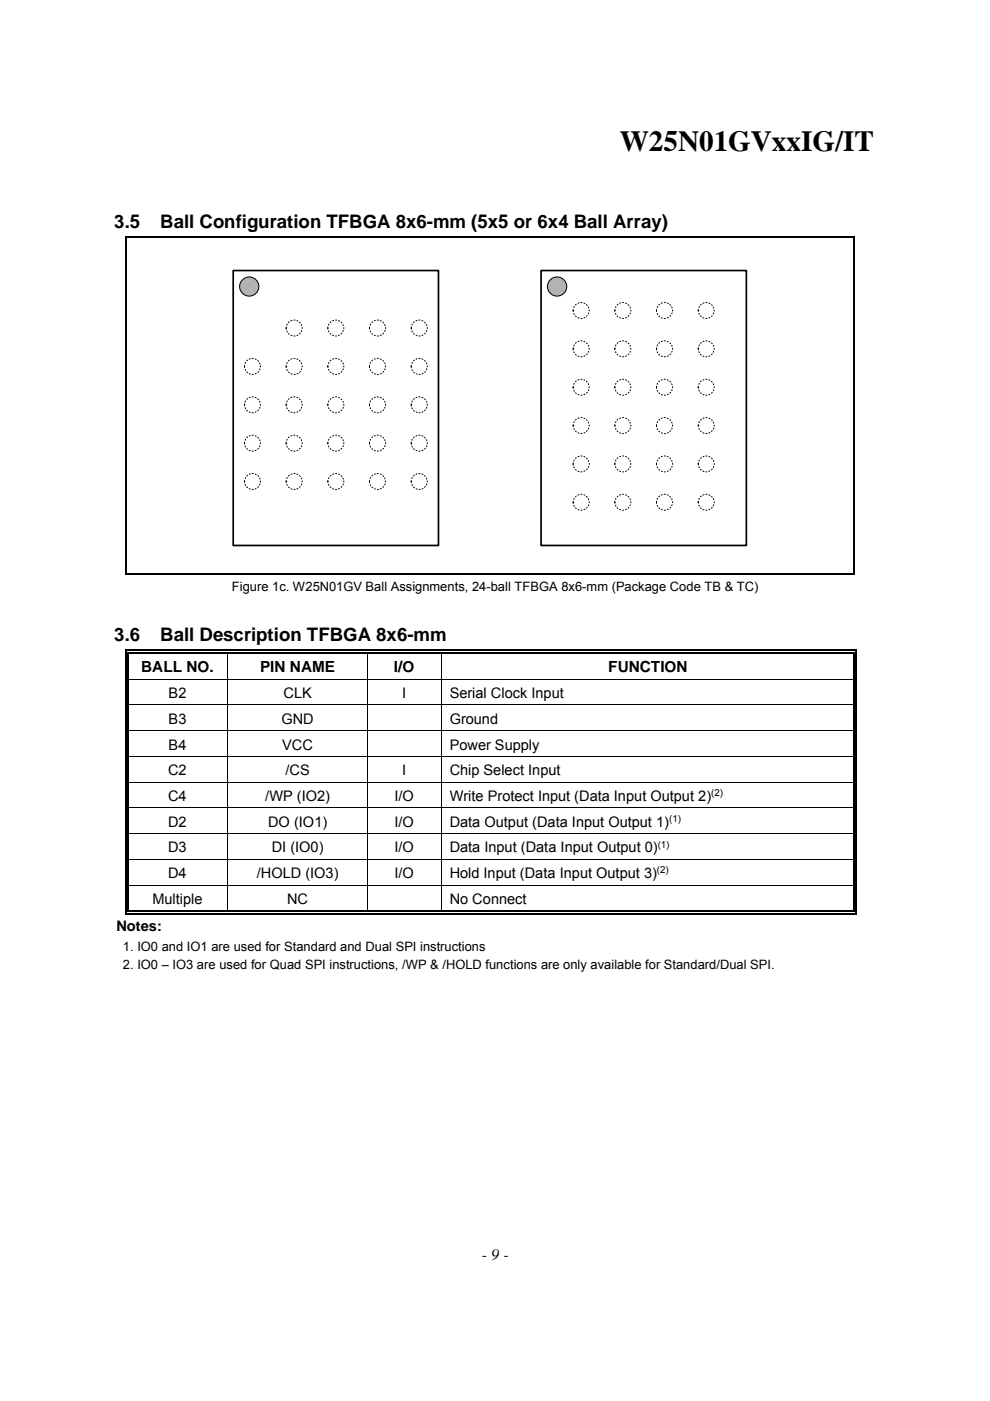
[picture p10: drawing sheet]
<svg xmlns="http://www.w3.org/2000/svg" width="210mm" height="297mm" viewBox="0 0 210 297" stroke-linecap="round" stroke-linejoin="round" font-family="sans-serif">
<g fill="#000">
<path d="M26.6 50.2h.2v.2h-.2zM181 50.2h.3v.2h-.3zM26.6 137.8h.2v.7h-.2zM26.6 137.8h.7v.2h-.7zM27.1 138.2h.2v.3h-.2zM48.3 138.5h.1zM48.3 137.8h.7v.2h-.7zM48.3 138.2h.7v.3h-.7zM77.8 138.5h.2zM77.8 137.8h.7v.2h-.7zM77.8 138.2h.7v.3h-.7zM93.4 138.5h.2z"/>
<path d="M93.4 137.8h.8v.2h-.8zM93.4 138.2h.8v.3h-.8zM181 137.8h.7v.2h-.7zM181 138.2h.2v.3h-.2zM181 121.6h.3v.2h-.3zM181.5 137.8h.2v.7h-.2zM26.6 143.9h.2v.2h-.2zM26.6 149.4h.2v.1h-.2zM26.6 154.8h.2v.2h-.2zM27.1 143.9h.2v.2h-.2zM27.1 149.4h.2v.1h-.2zM27.1 154.8h.2v.2h-.2z"/>
<path d="M181 143.9h.2v.2h-.2zM181 149.4h.2v.1h-.2zM181 154.8h.2v.2h-.2zM181.5 143.9h.2v.2h-.2zM181.5 149.4h.2v.1h-.2zM181.5 154.8h.2v.2h-.2zM26.6 160.3h.2v.2h-.2zM26.6 165.7h.2v.2h-.2zM26.6 171.2h.2v.2h-.2zM26.6 176.7h.2v.1h-.2zM27.1 160.3h.2v.2h-.2zM27.1 165.7h.2v.2h-.2z"/>
<path d="M27.1 171.2h.2v.2h-.2zM27.1 176.7h.2v.1h-.2zM181 160.3h.2v.2h-.2zM181 165.7h.2v.2h-.2zM181 171.2h.2v.2h-.2zM181 176.7h.2v.1h-.2zM181.5 160.3h.2v.2h-.2zM181.5 165.7h.2v.2h-.2zM181.5 171.2h.2v.2h-.2zM181.5 176.7h.2v.1h-.2zM26.6 182.1h.2v.2h-.2zM26.6 187.6h.2v.1h-.2z"/>
<path d="M26.6 193.6h.7v.2h-.7zM27.1 182.1h.2v.2h-.2zM27.1 187.6h.2v.1h-.2zM27.1 193.1h.2v.2h-.2zM48.3 193.1h.7v.2h-.7zM77.8 193.1h.7v.2h-.7zM93.4 193.1h.8v.2h-.8zM181 182.1h.2v.2h-.2zM181 187.6h.2v.1h-.2zM181 193.6h.7v.2h-.7zM181 193.1h.2v.2h-.2zM181.5 182.1h.2v.2h-.2z"/>
<path d="M181.5 187.6h.2v.1h-.2zM181.5 193.1h.2v.7h-.2z"/>
</g>
<g fill="none" stroke="#000" stroke-width=".25">
<path d="M26.6 50.3h154.7M181.1 50.4v71.4M26.6 121.7h154.4M27.2 138.5v5.4M27.3 137.9h21M27.3 138.4h21M49 137.9h28.8M49 138.4h28.8M78.5 137.9h14.9M78.5 138.4h14.9M94.2 137.9h86.8M94.2 138.4h86.8"/>
<path d="M181.1 138.5v5.4M27.2 144.1v5.3M27.2 149.5v5.3M27.2 155v5.3M181.1 144.1v5.3M181.1 149.5v5.3M181.1 155v5.3M27.2 160.5v5.2M27.2 165.9v5.3M27.2 171.4v5.3M27.2 176.8v5.3M181.1 160.5v5.2"/>
<path d="M181.1 165.9v5.3M181.1 171.4v5.3M181.1 176.8v5.3M27.2 182.3v5.3M27.2 187.7v5.4M27.3 193.7h153.7M27.3 193.2h21M49 193.2h28.8M78.5 193.2h14.9M94.2 193.2h86.8M181.1 182.3v5.3M181.1 187.7v5.4"/>
</g>
<g fill="none" stroke="#000" stroke-width=".23">
<path d="M26.7 50.4v71.4M26.7 138.5v5.4M181.6 138.5v5.4M26.7 144.1v5.3M26.7 149.5v5.3M26.7 155v5.3M181.6 144.1v5.3M181.6 149.5v5.3M181.6 155v5.3M26.7 160.5v5.2M26.7 165.9v5.3M26.7 171.4v5.3"/>
<path d="M26.7 176.8v5.3M181.6 160.5v5.2M181.6 165.9v5.3M181.6 171.4v5.3M181.6 176.8v5.3M26.7 182.3v5.3M26.7 187.7v6.1M181.6 182.3v5.3M181.6 187.7v5.4"/>
</g>
<g fill="none" stroke="#000" stroke-width=".21">
<path d="M48.3 138.5v5.4M77.9 138.5v5.4M93.5 138.5v5.4M27.3 144h153.7M27.3 149.5h153.7M27.3 154.9h153.7M48.3 144.1v5.3M48.3 149.5v5.3M48.3 155v5.3M77.9 144.1v5.3M77.9 149.5v5.3M77.9 155v5.3"/>
<path d="M93.5 144.1v5.3M93.5 149.5v5.3M93.5 155v5.3M27.3 160.4h153.7M27.3 165.8h153.7M27.3 171.3h153.7M27.3 176.7h153.7M48.3 160.5v5.2M48.3 165.9v5.3M48.3 171.4v5.3M48.3 176.8v5.3M77.9 160.5v5.2"/>
<path d="M77.9 165.9v5.3M77.9 171.4v5.3M77.9 176.8v5.3M93.5 160.5v5.2M93.5 165.9v5.3M93.5 171.4v5.3M93.5 176.8v5.3M27.3 182.2h153.7M27.3 187.6h153.7M48.3 182.3v5.3M48.3 187.7v5.4M77.9 182.3v5.3"/>
<path d="M77.9 187.7v5.4M93.5 182.3v5.3M93.5 187.7v5.4"/>
</g>
<path d="M114.7 57.4h43.5v58.3h-43.5z" fill="none" stroke="#000" stroke-width=".36"/>
<g fill="none" stroke="#000" stroke-width=".22" stroke-dasharray=".2 .4">
<circle cx="123.2" cy="65.8" r="1.7"/>
<circle cx="123.2" cy="74" r="1.7"/>
<circle cx="132.1" cy="65.8" r="1.69"/>
<circle cx="132.1" cy="74" r="1.69"/>
<circle cx="140.9" cy="65.8" r="1.7"/>
<circle cx="140.9" cy="74" r="1.7"/>
<circle cx="149.7" cy="65.8" r="1.69"/>
<circle cx="149.7" cy="74" r="1.69"/>
<circle cx="123.2" cy="98.4" r="1.7"/>
<circle cx="123.2" cy="90.2" r="1.7"/>
<circle cx="123.2" cy="82.1" r="1.7"/>
<circle cx="132.1" cy="98.4" r="1.69"/>
<circle cx="132.1" cy="90.2" r="1.69"/>
<circle cx="132.1" cy="82.1" r="1.69"/>
<circle cx="140.9" cy="98.4" r="1.7"/>
<circle cx="140.9" cy="90.2" r="1.7"/>
<circle cx="140.9" cy="82.1" r="1.7"/>
<circle cx="149.7" cy="98.4" r="1.69"/>
<circle cx="149.7" cy="90.2" r="1.69"/>
<circle cx="149.7" cy="82.1" r="1.69"/>
<circle cx="123.2" cy="106.5" r="1.7"/>
<circle cx="132.1" cy="106.5" r="1.69"/>
<circle cx="140.9" cy="106.5" r="1.7"/>
<circle cx="149.7" cy="106.5" r="1.69"/>
</g>
<path d="M49.4 57.4h43.6v58.3h-43.6z" fill="#fff"/>
<path d="M49.4 57.4h43.6v58.3h-43.6z" fill="none" stroke="#000" stroke-width=".36"/>
<circle cx="53.5" cy="94" r="1.69" fill="#fff"/>
<circle cx="53.5" cy="94" r="1.69" fill="none" stroke="#000" stroke-width=".22" stroke-dasharray=".2 .4"/>
<circle cx="62.4" cy="94" r="1.7" fill="#fff"/>
<circle cx="62.4" cy="94" r="1.7" fill="none" stroke="#000" stroke-width=".22" stroke-dasharray=".2 .4"/>
<circle cx="71.2" cy="94" r="1.69" fill="#fff"/>
<circle cx="71.2" cy="94" r="1.69" fill="none" stroke="#000" stroke-width=".22" stroke-dasharray=".2 .4"/>
<circle cx="80" cy="94" r="1.7" fill="#fff"/>
<circle cx="80" cy="94" r="1.7" fill="none" stroke="#000" stroke-width=".22" stroke-dasharray=".2 .4"/>
<circle cx="53.5" cy="102.1" r="1.69" fill="#fff"/>
<circle cx="53.5" cy="102.1" r="1.69" fill="none" stroke="#000" stroke-width=".22" stroke-dasharray=".2 .4"/>
<circle cx="62.4" cy="102.1" r="1.7" fill="#fff"/>
<circle cx="62.4" cy="102.1" r="1.7" fill="none" stroke="#000" stroke-width=".22" stroke-dasharray=".2 .4"/>
<circle cx="71.2" cy="102.1" r="1.69" fill="#fff"/>
<circle cx="71.2" cy="102.1" r="1.69" fill="none" stroke="#000" stroke-width=".22" stroke-dasharray=".2 .4"/>
<circle cx="80" cy="102.1" r="1.7" fill="#fff"/>
<circle cx="80" cy="102.1" r="1.7" fill="none" stroke="#000" stroke-width=".22" stroke-dasharray=".2 .4"/>
<circle cx="88.9" cy="77.7" r="1.7" fill="#fff"/>
<circle cx="88.9" cy="77.7" r="1.7" fill="none" stroke="#000" stroke-width=".22" stroke-dasharray=".2 .4"/>
<circle cx="62.4" cy="69.6" r="1.7" fill="#fff"/>
<circle cx="62.4" cy="69.6" r="1.7" fill="none" stroke="#000" stroke-width=".22" stroke-dasharray=".2 .4"/>
<circle cx="71.2" cy="69.6" r="1.69" fill="#fff"/>
<circle cx="71.2" cy="69.6" r="1.69" fill="none" stroke="#000" stroke-width=".22" stroke-dasharray=".2 .4"/>
<circle cx="80" cy="69.6" r="1.7" fill="#fff"/>
<circle cx="80" cy="69.6" r="1.7" fill="none" stroke="#000" stroke-width=".22" stroke-dasharray=".2 .4"/>
<circle cx="53.5" cy="77.7" r="1.7" fill="#fff"/>
<circle cx="53.5" cy="77.7" r="1.7" fill="none" stroke="#000" stroke-width=".22" stroke-dasharray=".2 .4"/>
<circle cx="62.4" cy="77.7" r="1.71" fill="#fff"/>
<circle cx="62.4" cy="77.7" r="1.71" fill="none" stroke="#000" stroke-width=".22" stroke-dasharray=".2 .4"/>
<circle cx="71.2" cy="77.7" r="1.7" fill="#fff"/>
<circle cx="71.2" cy="77.7" r="1.7" fill="none" stroke="#000" stroke-width=".22" stroke-dasharray=".2 .4"/>
<circle cx="80" cy="77.7" r="1.71" fill="#fff"/>
<circle cx="80" cy="77.7" r="1.71" fill="none" stroke="#000" stroke-width=".22" stroke-dasharray=".2 .4"/>
<circle cx="53.5" cy="85.8" r="1.69" fill="#fff"/>
<circle cx="53.5" cy="85.8" r="1.69" fill="none" stroke="#000" stroke-width=".22" stroke-dasharray=".2 .4"/>
<circle cx="62.4" cy="85.8" r="1.7" fill="#fff"/>
<circle cx="62.4" cy="85.8" r="1.7" fill="none" stroke="#000" stroke-width=".22" stroke-dasharray=".2 .4"/>
<circle cx="71.2" cy="85.8" r="1.69" fill="#fff"/>
<circle cx="71.2" cy="85.8" r="1.69" fill="none" stroke="#000" stroke-width=".22" stroke-dasharray=".2 .4"/>
<circle cx="80" cy="85.8" r="1.7" fill="#fff"/>
<circle cx="80" cy="85.8" r="1.7" fill="none" stroke="#000" stroke-width=".22" stroke-dasharray=".2 .4"/>
<circle cx="88.9" cy="85.8" r="1.7" fill="#fff"/>
<circle cx="88.9" cy="85.8" r="1.7" fill="none" stroke="#000" stroke-width=".22" stroke-dasharray=".2 .4"/>
<circle cx="88.9" cy="94" r="1.7" fill="#fff"/>
<circle cx="88.9" cy="94" r="1.7" fill="none" stroke="#000" stroke-width=".22" stroke-dasharray=".2 .4"/>
<circle cx="88.9" cy="102.1" r="1.7" fill="#fff"/>
<circle cx="88.9" cy="102.1" r="1.7" fill="none" stroke="#000" stroke-width=".22" stroke-dasharray=".2 .4"/>
<circle cx="88.9" cy="69.6" r="1.7" fill="#fff"/>
<circle cx="88.9" cy="69.6" r="1.7" fill="none" stroke="#000" stroke-width=".22" stroke-dasharray=".2 .4"/>
<circle cx="52.8" cy="60.7" r="2.04" fill="#b3b3b3"/>
<circle cx="52.8" cy="60.7" r="2.04" fill="none" stroke="#000" stroke-width=".22"/>
<circle cx="118.1" cy="60.7" r="2.04" fill="#b3b3b3"/>
<circle cx="118.1" cy="60.7" r="2.04" fill="none" stroke="#000" stroke-width=".22"/>
<text font-size="6.2" x="131.4" y="31.9">W25N01GVxxIG/IT</text>
<g font-size="4">
<text x="24.2" y="48.3">3.5</text>
<text x="34" y="48.3">Ball Configuration TFBGA 8x6-mm (5x5 or 6x4 Ball Array)</text>
<text x="24.2" y="135.9">3.6</text>
<text x="34" y="135.9">Ball Description TFBGA 8x6-mm</text>
</g>
<text font-size="3.4" x="102.1" y="267.1">- 9 -</text>
<g font-size="3.3">
<text x="29.9" y="142.4">BALL NO.</text>
<text x="55.1" y="142.4">PIN NAME</text>
<text x="83.5" y="142.4">I/O</text>
<text x="129" y="142.4">FUNCTION</text>
</g>
<g font-size="3.1">
<text x="35.8" y="148">B2</text>
<text x="60.1" y="148">CLK</text>
<text x="85.3" y="148">I</text>
<text x="95.3" y="148">Serial Clock Input</text>
<text x="35.8" y="153.4">B3</text>
<text x="59.7" y="153.4">GND</text>
<text x="95.4" y="153.4">Ground</text>
<text x="35.8" y="158.9">B4</text>
<text x="59.8" y="158.9">VCC</text>
<text x="95.4" y="158.9">Power Supply</text>
<text x="35.6" y="164.4">C2</text>
<text x="60.5" y="164.4">/CS</text>
<text x="85.3" y="164.4">I</text>
<text x="95.4" y="164.4">Chip Select Input</text>
<text x="35.6" y="169.8">C4</text>
<text x="56.2" y="169.8">/WP (IO2)</text>
<text x="83.6" y="169.8">I/O</text>
<text x="95.4" y="169.8">Write Protect Input (Data Input Output 2)</text>
<text x="35.6" y="175.3">D2</text>
<text x="56.9" y="175.3">DO (IO1)</text>
<text x="83.6" y="175.3">I/O</text>
<text x="95.4" y="175.3">Data Output (Data Input Output 1)</text>
<text x="35.6" y="180.7">D3</text>
<text x="57.6" y="180.7">DI (IO0)</text>
<text x="83.6" y="180.7">I/O</text>
<text x="95.4" y="180.7">Data Input (Data Input Output 0)</text>
<text x="32.3" y="191.6">Multiple</text>
<text x="35.6" y="186.2">D4</text>
<text x="54.4" y="186.2">/HOLD (IO3)</text>
<text x="60.9" y="191.6">NC</text>
<text x="83.6" y="186.2">I/O</text>
<text x="95.3" y="186.2">Hold Input (Data Input Output 3)</text>
<text x="95.4" y="191.6">No Connect</text>
<text x="24.7" y="197.5">Notes:</text>
</g>
<g font-size="2.7">
<text x="49.2" y="125.4">Figure 1c. W25N01GV Ball Assignments, 24-ball TFBGA 8x6-mm (Package Code TB &amp; TC)</text>
<text x="26.1" y="201.6">1. IO0 and IO1 are used for Standard and Dual SPI instructions</text>
<text x="26.1" y="205.5">2. IO0 – IO3 are used for Quad SPI instructions, /WP &amp; /HOLD functions are only available for Standard/Dual SPI.</text>
</g>
<g font-size="2.1">
<text x="150.8" y="168.8">(2)</text>
<text x="139.4" y="179.7">(1)</text>
<text x="141.9" y="174.2">(1)</text>
<text x="139.3" y="185.2">(2)</text>
</g>
</svg>
